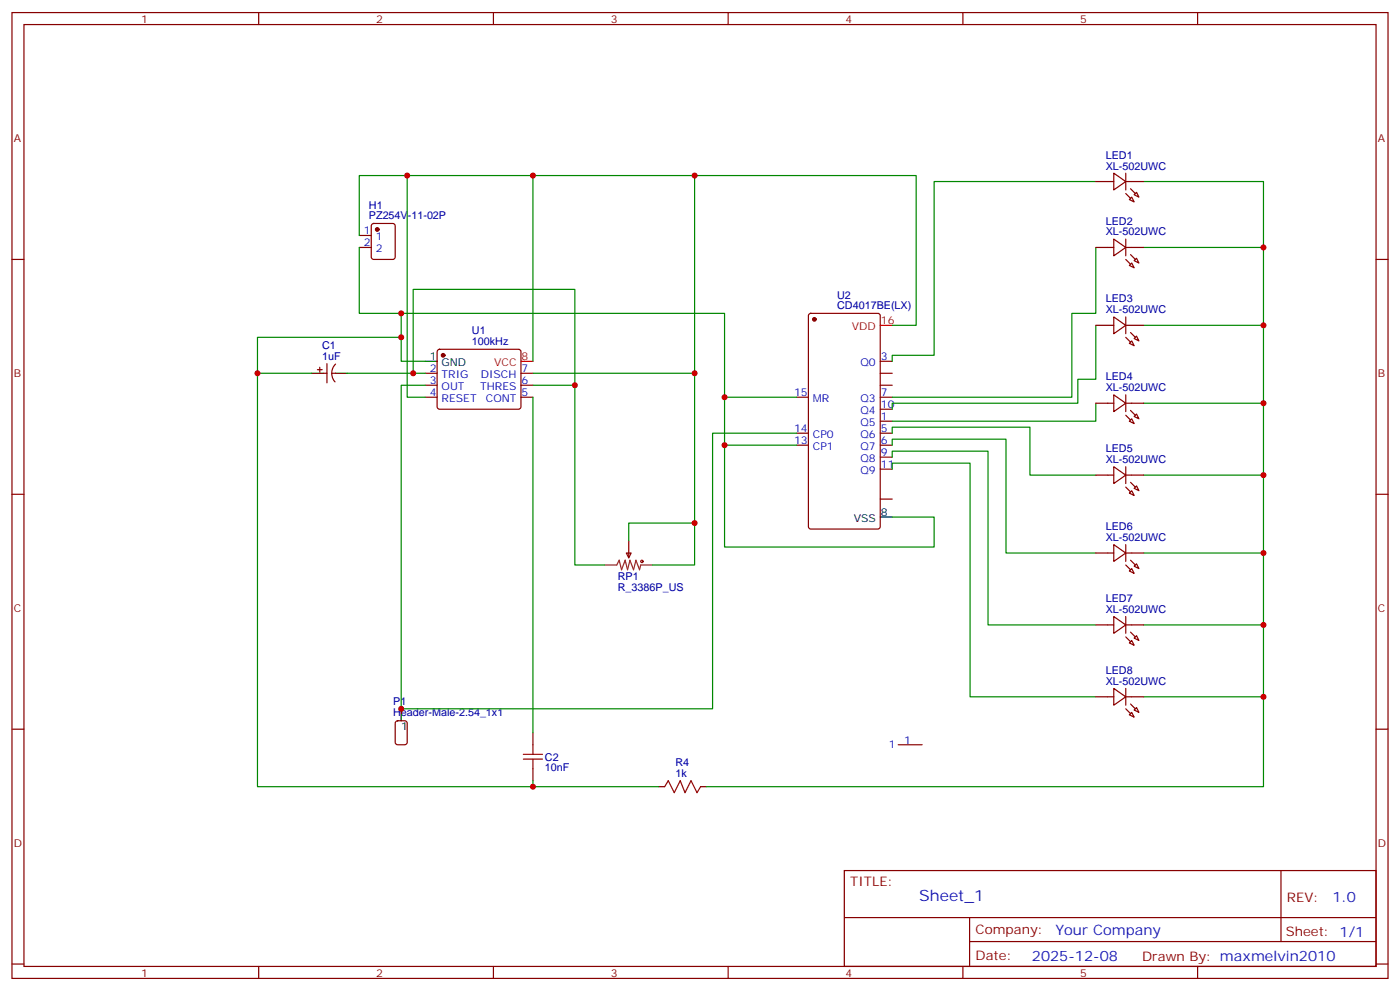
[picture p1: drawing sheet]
<svg xmlns="http://www.w3.org/2000/svg" width="412mm" height="292mm" viewBox="0 0 412 292" stroke-linecap="round" stroke-linejoin="round" font-family="sans-serif">
<g fill="none" stroke="#870000" stroke-width=".35">
<path d="M3.5 3.7h405.4v284.3h-405.4zM7.1 7.2h398.2v277.3h-398.2zM76.2 3.7v3.5M145.3 3.7v3.5M214.5 3.7v3.5M283.6 3.7v3.5M352.8 3.7v3.5M322.8 53.4h5.3M328.1 51l3.5 2.4-3.5 2.5zM331.6 53.4h5.3M331.6 51v4.9M332.7 58.7l.7-.7 .7 1.4z"/>
<path d="M334.1 57.3l.7-.7 .7 1.4zM3.5 76.4h3.6M105.8 69.3h3.6M105.8 72.8h3.6M109.6 66l.5-.2h5.6l.7 .4v9.5l-.4 .6-5.9 .1-.7-.5v-9.4zM322.8 72.8h5.3M328.1 70.4l3.5 2.4-3.5 2.5zM331.6 72.8h5.3M331.6 70.4v4.9M333.4 77.4l.7 1.4-1.4-.7zM334.1 76.7l.7-.7 .7 1.4zM405.3 76.4h3.6"/>
<path d="M238.4 92.5l.4-.2h19.8l.6 .4 .1 62.3-.5 .7-20 .1-.6-.5-.1-62.3zM322.8 95.8h5.3M328.1 93.3l3.5 2.5-3.5 2.4zM331.6 93.3v4.9M331.6 95.8h5.3M334.1 99.7l.7-.7 .7 1.4zM93.5 108.8h1.4M94.2 108.1v1.4M95.2 109.9h1.1M96.3 107.1v5.6M97.7 109.9h1.1M98.9 107.2a3.8 3.8 0 0 0-.2 5.2"/>
<path d="M125.2 109.9h3.6M125.2 113.4h3.6M125.2 116.9h3.6M129 103l.5-.2h23.3l.5 .2 .2 .5-.1 16.5-.6 .5-23.6-.1-.4-.6v-16.3zM153.5 109.9h3.5M153.5 113.4h3.5M153.5 116.9h3.5M234.6 116.9h3.5M259.3 109.9h3.5M259.3 113.4h3.5M259.3 116.9h3.5M259.3 106.4h3.5"/>
<path d="M322.8 118.7h5.3M328.1 116.2l3.5 2.5-3.5 2.5zM331.6 116.2v5M331.6 118.7h5.3M333.4 100.4l.7 1.4-1.4-.7zM234.6 127.5h3.5M234.6 131.1h3.5M259.3 127.5h3.5M259.3 131.1h3.5M259.3 138.1h3.5M259.3 134.6h3.5M259.3 124h3.5"/>
<path d="M259.3 120.5h3.5M322.8 139.9h5.3M328.1 137.4l3.5 2.5-3.5 2.4zM331.6 137.4v4.9M331.6 139.9h5.3M333.4 123.3l.7 1.4-1.4-.7zM334.1 122.6l.7-.7 .7 1.4zM3.5 145.5h3.6M185.2 159.3v4.9M259.3 146.9h3.5M332.7 145.2l.7-.7 .7 1.4zM334.1 143.8l.7-.7 .7 1.4z"/>
<path d="M405.3 145.5h3.6M184.5 162.8h1.4l-.7 1.4zM322.8 162.8h5.3M328.1 160.3l3.5 2.5-3.5 2.5zM331.6 160.3v5M331.6 162.8h5.3M332.7 168.1l.7-.7 .7 1.4zM334.1 166.7l.7-.7 .7 1.4zM322.8 184h5.3M328.1 181.5l3.5 2.5-3.5 2.4zM331.6 181.5v4.9M331.6 184h5.3"/>
<path d="M333.4 188.6l.7 1.4-1.4-.7zM334.1 187.9l.7-.8 .7 1.5zM3.5 214.7h3.6M116.7 212.4l.4-.2h2.1l.7 .4v5.9l-.4 .7-2.4 .1-.6-.5-.1-5.9zM157 215.7v3.6M264.6 219.3h7M322.8 205.1h5.3M328.1 202.7l3.5 2.4-3.5 2.5zM331.6 202.7v4.9M331.6 205.1h5.3M333.4 209.7l.7 1.4-1.4-.7zM334.1 209l.7-.7 .7 1.4z"/>
<path d="M405.3 214.7h3.6M157 226.3v3.5M194 231.6h1.8M206.4 231.6h1.7M248.7 256.3h156.6v28.2h-156.6zM377.3 256.3v20.9M248.7 270.1h156.5M285.6 277.2h119.6M285.6 270.1v14.2M3.5 283.8h3.6M76.2 284.5v3.5M145.3 284.5v3.5"/>
<path d="M214.5 284.5v3.5M283.6 284.5v3.5M352.8 284.5v3.5M405.3 283.8h3.6"/>
</g>
<g fill="#870000" stroke="#870000" stroke-width=".35">
<path d="M333 55.6l1.4 1.4z"/>
<path d="M331.6 57l1.4 1.4z"/>
<path d="M333 75l1.4 1.4z"/>
<path d="M331.6 76.4l1.4 1.4z"/>
<path d="M333 97.9l1.4 1.4z"/>
<path d="M331.6 99.3l1.4 1.4z"/>
<path d="M333 120.8l1.4 1.4z"/>
<path d="M331.6 122.2l1.4 1.4z"/>
<path d="M333 142l1.4 1.4z"/>
<path d="M331.6 143.4l1.4 1.4z"/>
<path d="M333 164.9l1.4 1.4z"/>
<path d="M331.6 166.3l1.4 1.4z"/>
<path d="M333 186.1l1.4 1.4z"/>
<path d="M331.6 187.5l1.4 1.4z"/>
<path d="M333 207.3l1.4 1.4z"/>
<path d="M331.6 208.7l1.4 1.4z"/>
<circle cx="130.5" cy="104.6" r=".53"/>
<circle cx="239.9" cy="94" r=".53"/>
<circle cx="111.1" cy="67.6" r=".53"/>
</g>
<path d="M91.7 109.9h3.5M98.8 109.9h3.5M125.2 106.4h3.6M259.3 152.2h3.5M118.2 208.7v3.5" fill="none" stroke="#000" stroke-width=".35"/>
<path d="M259.3 95.8h3.5M153.5 106.4h3.5" fill="none" stroke="#f00" stroke-width=".35"/>
<g fill="none" stroke="#a10000" stroke-width=".35">
<path d="M157 219.3v2.8M154.2 223.5h5.6M154.2 222.1h5.6M157 223.5v2.8M195.8 231.6l1-1.8 1.8 3.6 1.8-3.6 1.4 3.6 1.8-3.6 1.7 3.6 1.1-1.8"/>
<circle cx="189.1" cy="165.3" r=".35"/>
</g>
<path d="M178.2 166.3h3.5l.7-1.4 .7 2.8 1-2.8 .8 2.8 .7-2.8 1 2.8 .7-2.8 1.1 2.8 .3-1.4h3.6" fill="none" stroke="#8c2424" stroke-width=".35"/>
<g fill="none" stroke="#008700" stroke-width=".35">
<path d="M119.9 51.7v65.2h5.3M157 51.7v54.7M204.6 51.7v114.6h-12.3M322.8 53.4h-47.6v51.2h-12.4v1.8M336.9 53.4h35.3v178.2h-164.1M105.8 69.3v-17.6h164.1v44.1h-7.1M105.8 72.8v19.5h107.6v68.7h61.8v-8.8h-12.4M322.8 72.8v19.5h-7.1v24.6h-52.9M336.9 72.8h35.3M118.2 92.3v14.1h7M118.2 99.3h-42.4v132.3h118.2M322.8 95.8v15.9h-5.3v7h-54.7v1.8"/>
<path d="M336.9 95.8h35.3M75.8 109.9h15.9M102.3 109.9h22.9M121.7 109.9v-24.7h47.6v81.1h8.9M125.2 113.4h-7v95.3h91.7v-81.2h24.7M157 109.9h47.6M157 113.4h12.3M157 116.9v98.8M213.4 116.9h21.2M322.8 118.7v5.3h-60M336.9 118.7h35.3M213.4 131.1h21.2"/>
<path d="M262.8 138.1v-1.8h23v68.8h37M262.8 134.6v-1.8h28.2v51.2h31.8M262.8 131.1v-1.8h33.5v33.5h26.5M262.8 127.5v-1.7h40.6v14.1h19.4M336.9 139.9h35.3M204.6 154h-19.4v5.3M336.9 162.8h35.3M336.9 184h35.3M336.9 205.1h35.3M157 229.8v1.8"/>
</g>
<g fill="#c00">
<circle cx="118.2" cy="92.3" r=".88"/>
<circle cx="118.2" cy="99.3" r=".88"/>
<circle cx="372.2" cy="72.8" r=".88"/>
<circle cx="372.2" cy="95.8" r=".88"/>
<circle cx="372.2" cy="118.7" r=".88"/>
<circle cx="372.2" cy="139.9" r=".88"/>
<circle cx="372.2" cy="162.8" r=".88"/>
<circle cx="372.2" cy="184" r=".88"/>
<circle cx="372.2" cy="205.1" r=".88"/>
<circle cx="75.8" cy="109.9" r=".88"/>
<circle cx="204.6" cy="51.7" r=".88"/>
<circle cx="121.7" cy="109.9" r=".88"/>
<circle cx="204.6" cy="154" r=".88"/>
<circle cx="204.6" cy="109.9" r=".88"/>
<circle cx="169.3" cy="113.4" r=".88"/>
<circle cx="157" cy="231.6" r=".88"/>
<circle cx="119.9" cy="51.7" r=".88"/>
<circle cx="118.2" cy="208.7" r=".88"/>
<circle cx="213.4" cy="131.1" r=".88"/>
<circle cx="213.4" cy="116.9" r=".88"/>
<circle cx="157" cy="51.7" r=".88"/>
</g>
<text font-size="4.6" fill="#00f" x="270.8" y="265.3">Sheet_1</text>
<g font-size="4.2" fill="#00f">
<text x="392.5" y="265.6">1.0</text>
<text x="310.9" y="275.1">Your Company</text>
<text x="304" y="282.9">2025-12-08</text>
</g>
<g font-size="3.9" fill="#800">
<text x="250.5" y="260.9">TITLE:</text>
<text x="379.1" y="265.6">REV:</text>
<text x="287.4" y="275.1">Company:</text>
<text x="378.7" y="275.7">Sheet: 1/1</text>
<text x="287.4" y="282.8">Date:</text>
<text x="336.4" y="282.8">Drawn By: maxmelvin2010</text>
</g>
<g font-size="3.2" fill="#800">
<text x="41.6" y="6.7">1</text>
<text x="110.8" y="6.7">2</text>
<text x="179.9" y="6.7">3</text>
<text x="249.1" y="6.7">4</text>
<text x="318.2" y="6.7">5</text>
<text x="4.1" y="41.8">A</text>
<text x="405.9" y="41.8">A</text>
<text x="4.1" y="110.9">B</text>
<text x="405.9" y="110.9">B</text>
<text x="4.1" y="180.1">C</text>
<text x="405.9" y="180.1">C</text>
<text x="4.1" y="249.2">D</text>
<text x="405.9" y="249.2">D</text>
<text x="41.6" y="287.5">1</text>
<text x="110.8" y="287.5">2</text>
<text x="179.9" y="287.5">3</text>
<text x="249.1" y="287.5">4</text>
<text x="318.2" y="287.5">5</text>
</g>
<g font-size="3.2" fill="#000080">
<text x="325.7" y="46.7">LED1</text>
<text x="325.7" y="49.9">XL-502UWC</text>
<text x="108.7" y="64.6">PZ254V-11-02P</text>
<text x="108.7" y="61.4">H1</text>
<text x="325.7" y="69.3">XL-502UWC</text>
<text x="325.7" y="66.1">LED2</text>
<text x="246.6" y="87.9">U2</text>
<text x="325.7" y="89">LED3</text>
<text x="246.6" y="91.1">CD4017BE(LX)</text>
<text x="325.7" y="92.3">XL-502UWC</text>
<text x="139" y="101.6">100kHz</text>
<text x="139" y="98.5">U1</text>
<text x="94.9" y="106">1uF</text>
<text x="94.9" y="102.8">C1</text>
<text x="325.7" y="112">LED4</text>
<text x="325.7" y="115.2">XL-502UWC</text>
<text x="325.7" y="136.3">XL-502UWC</text>
<text x="325.7" y="133.1">LED5</text>
<text x="325.7" y="159.3">XL-502UWC</text>
<text x="325.7" y="156.1">LED6</text>
<text x="182" y="173.9">R_3386P_US</text>
<text x="182" y="170.7">RP1</text>
<text x="325.7" y="177.2">LED7</text>
<text x="325.7" y="180.4">XL-502UWC</text>
<text x="325.7" y="201.6">XL-502UWC</text>
<text x="325.7" y="198.4">LED8</text>
<text x="115.8" y="207.5">P1</text>
<text x="115.8" y="210.6">Header-Male-2.54_1x1</text>
<text x="160.5" y="227.1">10nF</text>
<text x="160.5" y="223.9">C2</text>
<text x="199" y="225.6">R4</text>
<text x="199" y="228.8">1k</text>
</g>
<g font-size="3.2" fill="#00f">
<text x="107.2" y="69">1</text>
<text x="110.7" y="70.7">1</text>
<text x="107.2" y="72.5">2</text>
<text x="110.7" y="74.3">2</text>
<text x="253.5" y="107.8">Q0</text>
<text x="259.5" y="106">3</text>
<text x="126.6" y="109.5">2</text>
<text x="126.6" y="113.1">3</text>
<text x="130.1" y="111.3">TRIG</text>
<text x="141.6" y="111.3">DISCH</text>
<text x="153.6" y="113.1">6</text>
<text x="153.6" y="109.5">7</text>
<text x="126.6" y="116.6">4</text>
<text x="130.1" y="114.8">OUT</text>
<text x="130.1" y="118.4">RESET</text>
<text x="141.4" y="114.8">THRES</text>
<text x="143.1" y="118.4">CONT</text>
<text x="153.6" y="116.6">5</text>
<text x="233.9" y="116.6">15</text>
<text x="239.4" y="118.4">MR</text>
<text x="253.5" y="118.4">Q3</text>
<text x="259.5" y="116.6">7</text>
<text x="253.5" y="125.4">Q5</text>
<text x="253.5" y="121.9">Q4</text>
<text x="259.5" y="123.6">1</text>
<text x="259.5" y="120.1">10</text>
<text x="233.9" y="127.2">14</text>
<text x="233.9" y="130.7">13</text>
<text x="239.4" y="128.9">CP0</text>
<text x="253.5" y="128.9">Q6</text>
<text x="259.5" y="130.7">6</text>
<text x="259.5" y="127.2">5</text>
<text x="239.4" y="132.5">CP1</text>
<text x="253.5" y="136">Q8</text>
<text x="253.5" y="132.5">Q7</text>
<text x="259.5" y="137.8">11</text>
<text x="259.5" y="134.2">9</text>
<text x="253.5" y="139.5">Q9</text>
<text x="261.9" y="220.3">1</text>
<text x="266.3" y="218.9">1</text>
</g>
<g font-size="3.2" fill="#f00">
<text x="259.5" y="95.4">16</text>
<text x="250.9" y="97.2">VDD</text>
<text x="145.6" y="107.8">VCC</text>
<text x="153.6" y="106">8</text>
</g>
<g font-size="3.2">
<text x="126.6" y="106">1</text>
<text x="130.1" y="107.8">GND</text>
<text x="251.5" y="153.6">VSS</text>
<text x="259.5" y="151.9">8</text>
<text x="118.2" y="215">1</text>
</g>
</svg>
